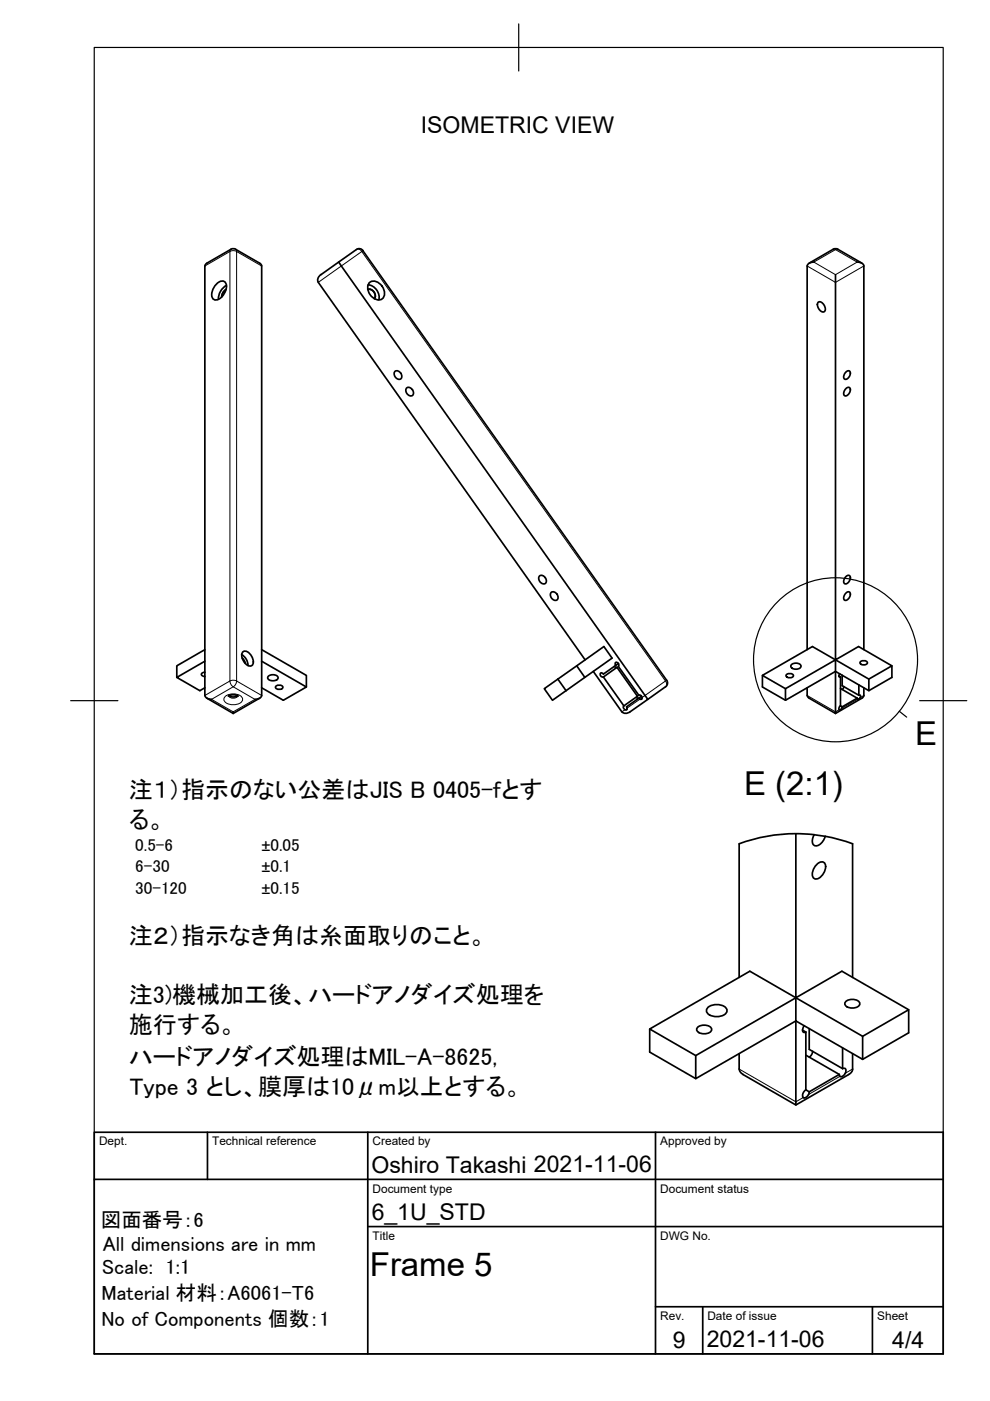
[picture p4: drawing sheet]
<svg xmlns="http://www.w3.org/2000/svg" width="210mm" height="297mm" viewBox="0 0 210 297" stroke-linecap="round" stroke-linejoin="round" font-family="sans-serif">
<!-- layer: Visible -->
<g fill="none" stroke="#000" stroke-width=".36">
<path d="M43.4 56.4v91.1M43.9 55.8l-.4 .6M50 52.9l5.1 2.9 .4 .6v91.1a1.17 1.17 0 0 1-1.4 .8M50 52.8l-.5-.1-.5 .1-5.1 3M68.1 58.2a1.31 1.31 0 0 0-.6 1.6l56.6 80.1M71.8 55.6l65.6 92.7-3.8 2.6M75.5 52.9l-7.4 5.3M75.6 52.9a1.01 1.01 0 0 1 1.4 .2M76.9 53.2l64.4 91M78.5 59.8a2.34 2.34 0 0 1 3 2.4 1.33 1.33 0 0 1-.7 1.3 1.33 1.33 0 0 1-1.5-.2 2.29 2.29 0 0 1-.8-3.5zM172.6 55.6a1.32 1.32 0 0 0-1.4 .8l-.1 81.3M176.6 52.9l-5 2.9"/>
<path d="M176.7 52.8l.5-.1 .5 .1 5.1 3M177.1 58.2v81.7l4.9-2.8 7.1 4.1-4.9 2.8M181.7 55.6a1.32 1.32 0 0 1 1.5 .8v81.3M46 60.1a1.11 1.11 0 0 1 1.6-.4 1.11 1.11 0 0 1 .4 1.5 2.95 2.95 0 0 1-2.3 2.4 1.39 1.39 0 0 1-.6-2.1zM47.9 61.4l-.6 .7-.3 .8M47.9 61.4l-.6 .6-.3 .9M48 60.5a3.4 3.4 0 0 0-1.7 3M78 61.4a1.32 1.32 0 0 1 1.3 .5 1.32 1.32 0 0 1 .1 1.4M78 61.3a1.35 1.35 0 0 1 1.3 .6 1.35 1.35 0 0 1 .1 1.4M78.1 60.4a2.67 2.67 0 0 1 2.2 3.2M83.8 78.7a1.07 1.07 0 0 1 1.2 .4 1.07 1.07 0 0 1 0 1.2 1.07 1.07 0 0 1-1.2-.4 1.07 1.07 0 0 1 0-1.2zM173.6 64a1.38 1.38 0 0 1 1.1 2.1 1.38 1.38 0 0 1-1.1-2.1z"/>
<path d="M179.3 78.9l.3-.2 .5-.1a1.16 1.16 0 0 1-1 1.8 1 1 0 0 1 .2-1.5zM86.3 82.2a1.07 1.07 0 0 1 1.1 .4 1.07 1.07 0 0 1 0 1.3 1.07 1.07 0 0 1-1.1-.5 1.07 1.07 0 0 1 0-1.2zM179.3 82.4l.3-.2h.5a1.16 1.16 0 0 1-1 1.7 1 1 0 0 1 .2-1.5zM43.4 137.7l-5.9 3.5v2.4M51.2 138.8a2.67 2.67 0 0 1 1.4 2.3M51.3 139.5l.5 .5 .2 .6M51.5 138.2a1.51 1.51 0 0 1 2 1.2 1.33 1.33 0 0 1-.3 1.8 2.17 2.17 0 0 1-1.7-3zM55.5 137.7l9.5 5.5v2.5M114.4 122.1a1.07 1.07 0 0 1 1.2 .4 1.07 1.07 0 0 1 0 1.2 1.07 1.07 0 0 1-1.1-.4 1.07 1.07 0 0 1-.1-1.2zM116.9 125.6a1.07 1.07 0 0 1 1.2 .4 1.07 1.07 0 0 1 0 1.2 1.07 1.07 0 0 1-1.2-.4 1.07 1.07 0 0 1 0-1.2zM179.3 125.8l.3-.2 .5-.1a1.16 1.16 0 0 1-1 1.8 1 1 0 0 1 .2-1.5zM179.3 122.3l.3-.2 .5-.1a1.16 1.16 0 0 1-1 1.8 1 1 0 0 1 .2-1.5z"/>
<path d="M43.4 140.2l-5.9 3.4 4.9 2.8 1-.6M43.5 142.5a.56 .56 0 0 0-.7 .6l.7 .3M43.5 147.4a1.17 1.17 0 0 0 1.4 .9M43.9 148l5.5 3.3M48.4 147.6l.8-.3h.7l.6 .3M48.6 147.5l.9 .3 .8-.3M49.4 150.9v.4M55.1 148l-5.7 3.3M55.5 140.2l9.5 5.5-4.9 2.8-4.6-2.7M56.8 143.5a1.38 1.38 0 0 1 2.2 .2 1.28 1.28 0 0 1-2.3 0zM58.5 145.5l.7-.2a.57 .57 0 0 1 .7 .6l-.7 .3a.57 .57 0 0 1-.7-.7zM118.3 144l-2.9 2 1.7 2.5 2.9-2.1"/>
<path d="M118.3 144l9.7-6.9 1.8 2.4-9.8 6.9M118.3 144l1.7 2.4M122.3 141.2l1.7 2.4M125.8 142.4l6 8.5M130.3 141.3l.5 .2M130.5 141.1v-.6a.53 .53 0 0 1 .6 .2 .53 .53 0 0 1 0 .6M130.8 141.5l-2.9 2 4.4 6.2M130.8 141.5l4.3 6.1M131.1 140.7l-3.2 2.2-.5-.2a.53 .53 0 0 0 0 .6 .53 .53 0 0 0 .5 .2M131.1 141.3l4.3 6.1a.62 .62 0 0 1 .7 .7l-.4 .1M131.9 150.9a1.21 1.21 0 0 0 1.7 0M132.3 149.6l-.1 .4 .3 .5"/>
<path d="M132.9 150.1l-.1 .4h-.3M135.1 147.6l-2.8 2.1M135.2 147.6v.6M135.4 148l.3 .2M136 147.6l-3.2 2.2 .2 .3M141.4 144.2a1.01 1.01 0 0 1-.3 1.4l-3.7 2.7M161.6 143.2v2.5l4.9 2.8M166.5 146l10.6-6.1v2.5l-10.6 6.1zM166.7 143.1l.7-.3a.57 .57 0 0 1 .8 .6l-.8 .3a.57 .57 0 0 1-.7-.6zM167.7 141a1.33 1.33 0 0 1 2.1 .2 1.24 1.24 0 0 1-2.1 0zM171.1 145.8l.1 1.6 .1 .5 5.8 3.4M177.1 142.4v8.9"/>
<path d="M177.1 142.4l7.1 4v-2.4l-11.9-6.9-10.7 6.1 4.9 2.8M177.8 143.3l.4 .2v6.2M178 142.8l-.1 .6 .3 .1M178.2 149.7l.4 .2M178.2 146l3.5 2-3.1 1.9M178.2 149.6l-.3 .4v.5M178.5 150.1l-.3 .4h-.3M178.6 143.2v2.2l3.5 2v-2.2M178.6 149.8l-.1 .3M178.9 145.6l-.3 .6M181.8 148v.2M182.1 147.4h.3v.3l-.2 .5h-.4"/>
<path d="M182.4 140.4l.7-.3a.57 .57 0 0 1 .8 .6l-.8 .3a.57 .57 0 0 1-.7-.6zM183.2 145.8v1.6l-.2 .5-5.9 3.4M189.1 141.2v2.4l-4.9 2.8M168.8 176.8l3.8 .2M172.6 177l2.3 .3M172.6 177l-.3 .8a1.01 1.01 0 0 0 .3 1.4 1.01 1.01 0 0 0 1.4-.3l.6-.7 .4-.9 2.9 .7 2.9 .9M180.8 178.9v28.3M173.3 183.2a1 1 0 0 1 1.3-.4 1 1 0 0 1 .4 1.4l-.4 .9a1.63 1.63 0 0 1-2.1 1.1 2.4 2.4 0 0 1 .8-3zM137.8 218.2v4.9l9.7 5.6M147.9 217.9a2.08 2.08 0 0 1 3 .2 1.38 1.38 0 0 1-1.8 1.1 1.22 1.22 0 0 1-1.4-1.1zM150.1 213.6a2.96 2.96 0 0 1 4 .3 1.38 1.38 0 0 1-1.6 1.6 2.6 2.6 0 0 1-2.7-.9v-.7zM156.7 207.2v-28.3a34.8 34.8 0 0 1 12-2.1v34.7l9.8-5.6 14.2 8.2-9.8 5.6"/>
<path d="M168.7 216.5v17.8M168.7 216.5l14.2 8.1v-4.9l-23.9-13.8-21.2 12.3 9.7 5.6M170.2 218.4l.7 .4v12.3l.7 .4M170.5 217.5l-.3 .5a.56 .56 0 0 0 .4 .9l.3-.1M171.6 218.1v4.4l7 4.1v-4.4M179.3 212.4a2.08 2.08 0 0 1 3 .3 1.38 1.38 0 0 1-1.8 1 1.22 1.22 0 0 1-1.4-1zM192.7 214.1v4.9l-9.8 5.6M147.5 223.8l21.2-12.3v5l-21.2 12.2zM156.7 223.4v3.2a1.42 1.42 0 0 0 .9 1.2M170.9 223.7l7 4.1M170.9 231.1a1.08 1.08 0 0 0-.5 1.7l.4-.1 .4-.3 .4-.9M172.3 222.9a1.57 1.57 0 0 1-.7 1.2"/>
<path d="M177.9 227.8l-6.3 3.7M178.7 226.6l.4-.1a1.06 1.06 0 0 1-.1 1.3l-.4 .4-.4 .1-.3-.5M180.8 223.4v3.3M180.8 226.6a1.42 1.42 0 0 1-.8 1.2l-11.3 6.5-11.2-6.5"/>
</g>
<!-- layer: Visible Narrow -->
<g fill="none" stroke="#000" stroke-width=".21">
<path d="M48.7 53.3v91.1l-5.3 3.1M48.7 53.3l-5.3 3.1M49 52.8l-.3 .5M50 52.8l.2 .5a1.56 1.56 0 0 0-1.5 0M55.5 56.4l-5.3-3.1v91.1M75.6 52.9a.9 .9 0 0 1 1.1 .4M76.7 53.3l64.4 91.1-5 3.5M76.7 53.3l-9.2 6.6M76.9 53.2l-.2 .1M171.1 56.4l6 3.5 6.1-3.5M172.6 55.6l4.5-2.7 4.6 2.7-4.6 2.6zM176.7 52.8l.5 .1"/>
<path d="M177.7 52.8l-.5 .1M44.9 148.3l4.5-2.7 4.7 2.7-4.7 2.6zM47.7 147.8a2.63 2.63 0 0 1 3.7 .3 1.63 1.63 0 0 1-1.9 1.3 1.63 1.63 0 0 1-2-1.3zM48.5 147.5a1.26 1.26 0 0 0 1.9 0M48.7 144.4a1.57 1.57 0 0 1 1.5 0 1.56 1.56 0 0 1-.7 1.2 1.56 1.56 0 0 1-.8-1.2zM50.2 144.4l5.3 3.1M132.5 150.5l-.7 .4M135.7 148.2l-2.8 1.9M141.3 144.2l-.2 .2a.88 .88 0 0 1 0 1.2M171.1 147.5l6 3.4 .8-.4M181.8 148.2l-3.3 1.9M183.2 147.5l-.8 .4"/>
<path d="M156.7 226.7l12 6.9 1.6-.9M178.1 228.2l-6.7 3.9M180.8 226.7l-1.6 .8"/>
</g>
<!-- layer: Border -->
<path d="M20 10.1h180v276.9h-180zM110 5.1v10M15 148.6h10M195 148.6h10" fill="none" stroke="#000" stroke-width=".25"/>
<!-- layer: TitleBlock -->
<path d="M20 240.1h180v46.9h-180zM20 250h180M44 240.1v9.9M78 240.1v46.9M139 240.1v46.9M78 260.1h122M139 277.1h61M149 277.1v9.9M185 277.1v9.9" fill="none" stroke="#000" stroke-width=".36"/>
<!-- layer: Annotations -->
<g fill="none" stroke="#000" stroke-width=".25">
<path d="M190.7 150.8l1.5 1.2"/>
<circle cx="177.2" cy="139.9" r="17.4"/>
</g>
<g font-size="7">
<text x="194" y="157.9">E</text>
<text x="157.8" y="168.6">E (2:1)</text>
<text x="78.4" y="270.6">Frame 5</text>
</g>
<g font-size="5.1">
<text x="27.3" y="169.3">注１）指示のない公差はJIS B 0405-fとす</text>
<text x="27.3" y="175.6">る。</text>
<text x="27.3" y="200.1">注２）指示なき角は糸面取りのこと。</text>
<text x="27.3" y="212.6">注3)機械加工後、ハードアノダイズ処理を</text>
<text x="27.3" y="219.1">施行する。</text>
<text x="27.3" y="225.7">ハードアノダイズ処理はMIL-A-8625,</text>
<text x="27.4" y="232.2">Type 3 とし、膜厚は10μm以上とする。</text>
</g>
<g font-size="4.9">
<text x="89.2" y="28.2">ISOMETRIC VIEW</text>
<text x="78.8" y="248.6">Oshiro Takashi 2021-11-06</text>
<text x="78.8" y="258.6">6_1U_STD</text>
<text x="142.6" y="285.7">9</text>
<text x="149.8" y="285.6">2021-11-06</text>
<text x="189.2" y="285.8">4/4</text>
</g>
<g font-size="4.4">
<text x="21.4" y="260.2">図面番号：6</text>
<text x="21.8" y="265.2">All dimensions are in mm</text>
<text x="21.5" y="275.7">Material 材料：A6061-T6</text>
<text x="21.6" y="270.2">Scale: 1:1</text>
<text x="21.5" y="281.2">No of Components 個数：1</text>
</g>
<g font-size="3.6">
<text x="28.7" y="180.5">0.5-6</text>
<text x="28.7" y="185">6-30</text>
<text x="28.7" y="189.5">30-120</text>
</g>
<g font-size="3.5">
<text x="55.5" y="180.5">±0.05</text>
<text x="55.5" y="185">±0.1</text>
<text x="55.5" y="189.5">±0.15</text>
</g>
<g font-size="2.5">
<text x="21" y="242.9">Dept.</text>
<text x="45" y="242.9">Technical reference</text>
<text x="79" y="242.9">Created by</text>
<text x="140" y="242.9">Approved by</text>
<text x="79" y="252.8">Document type</text>
<text x="140" y="252.8">Document status</text>
<text x="79" y="262.9">Title</text>
<text x="140" y="262.9">DWG No.</text>
<text x="140" y="279.9">Rev.</text>
<text x="150" y="279.9">Date of issue</text>
<text x="186" y="279.9">Sheet</text>
</g>
</svg>
